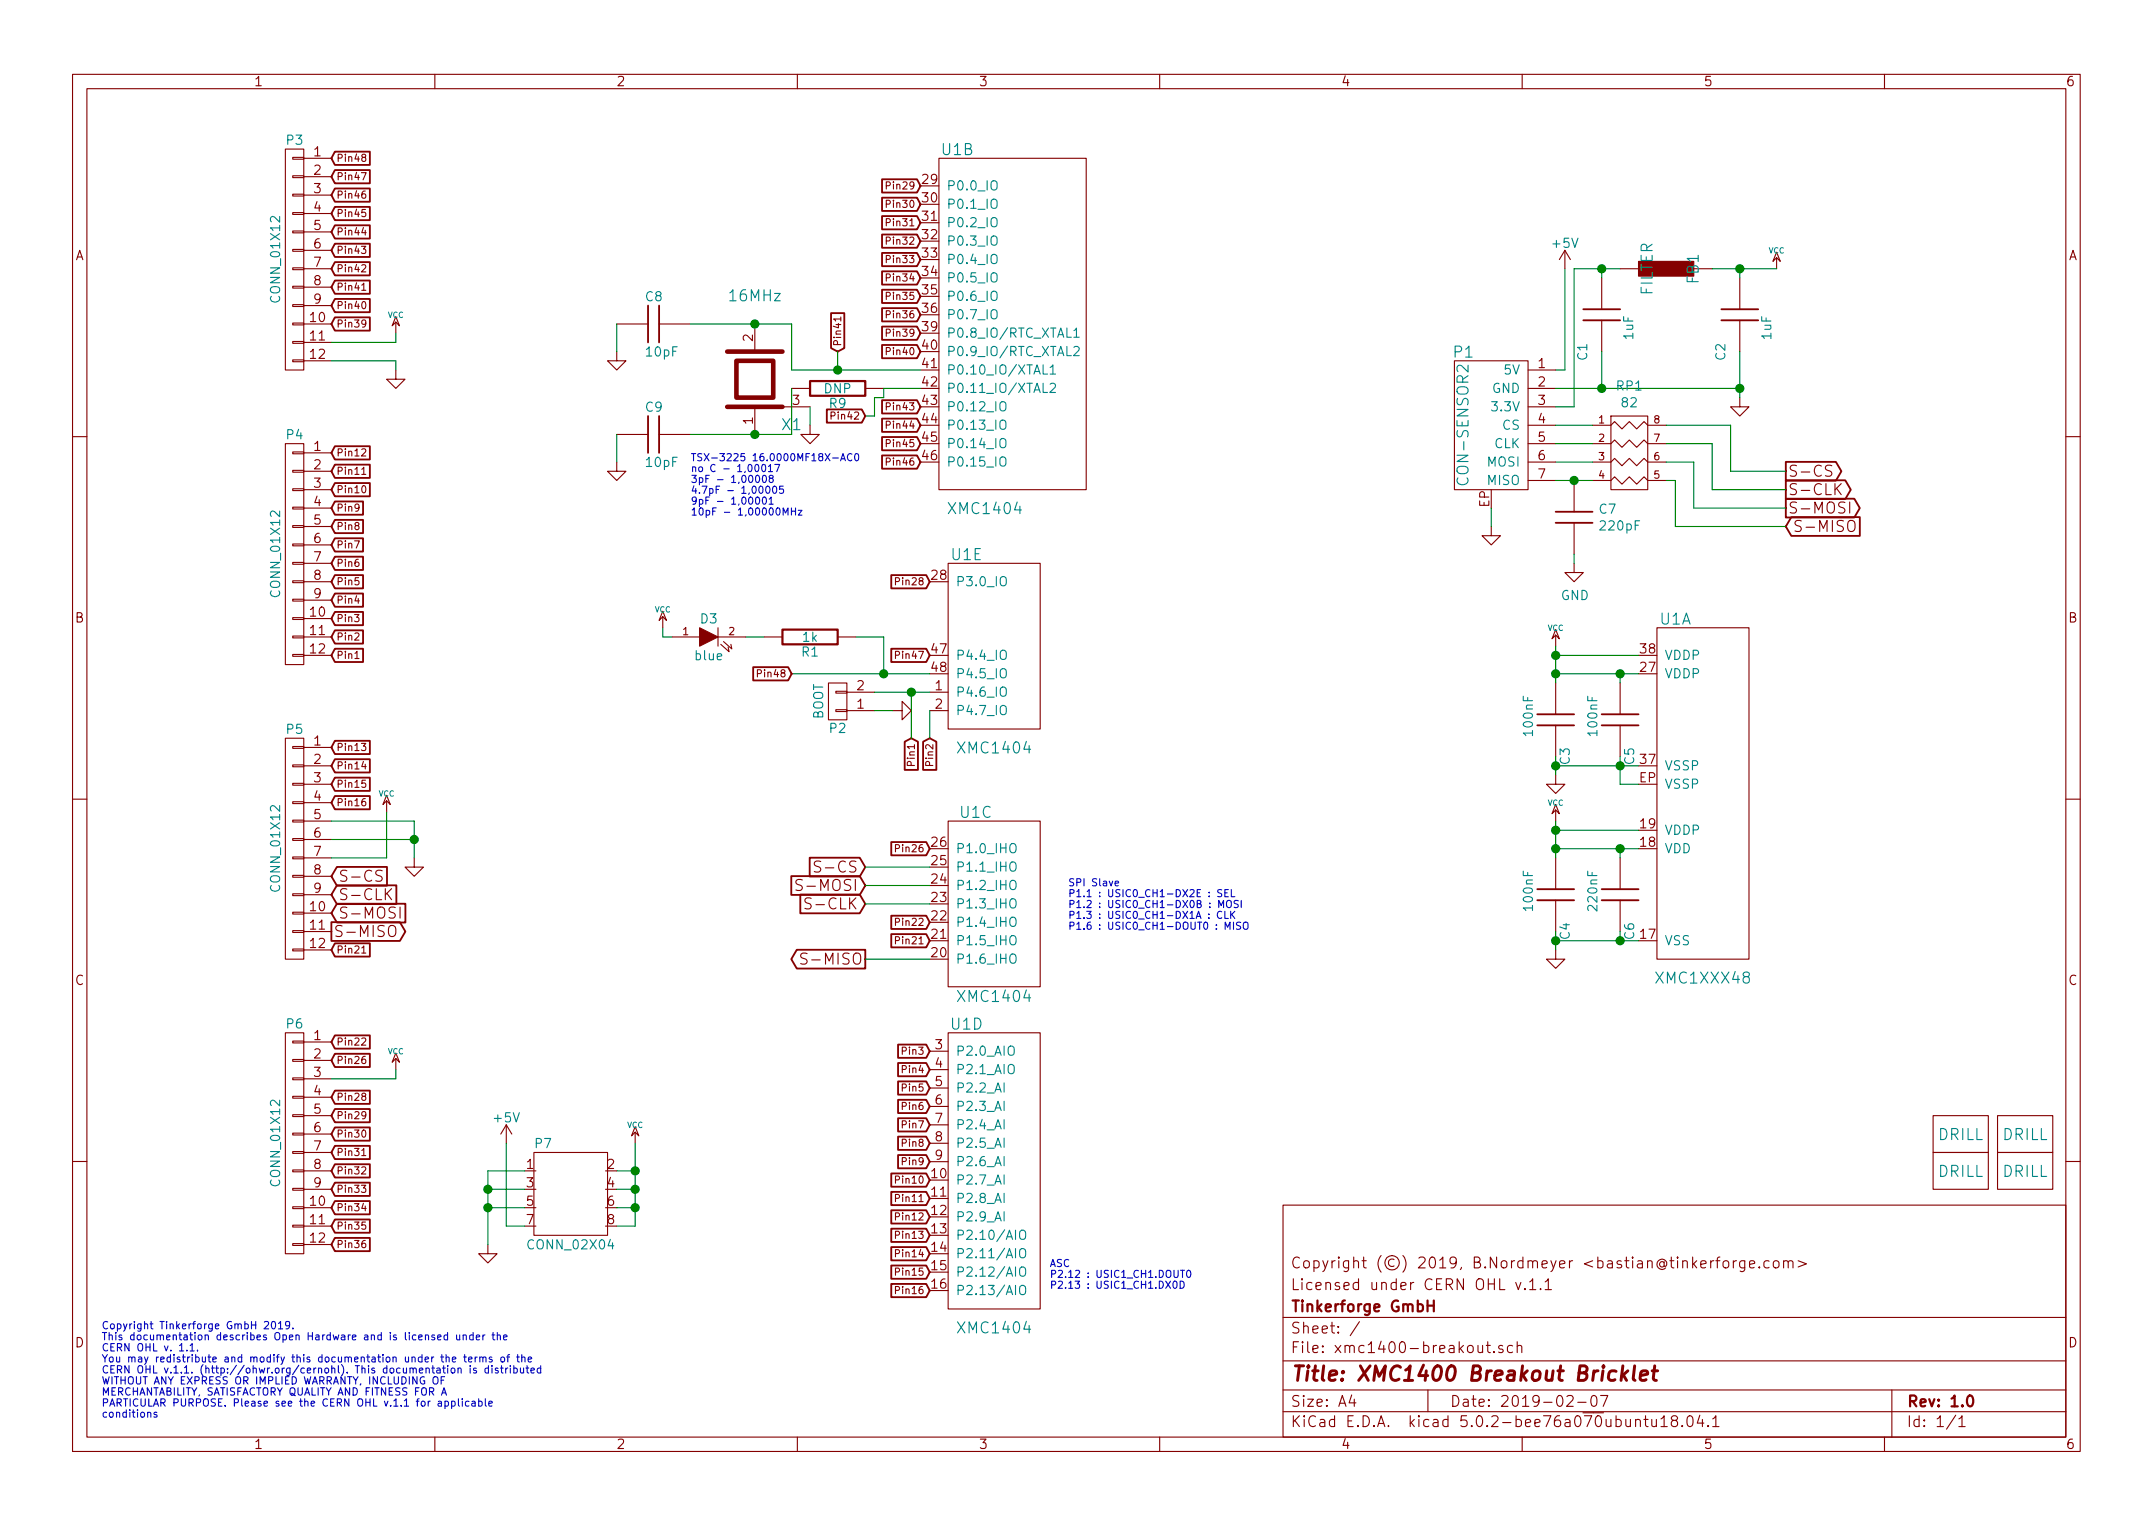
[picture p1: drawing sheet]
EESchema Schematic File Version 4
LIBS:tinkerforge
LIBS:power
LIBS:74xx
LIBS:xmc1400-breakout-cache
EELAYER 26 0
EELAYER END
$Descr A4 11693 8268
encoding utf-8
Sheet 1 1
Title "XMC1400 Breakout Bricklet"
Date "2019-02-07"
Rev "1.0"
Comp "Tinkerforge GmbH"
Comment1 "Licensed under CERN OHL v.1.1"
Comment2 "Copyright (©) 2019, B.Nordmeyer <bastian@tinkerforge.com>"
Comment3 ""
Comment4 ""
$EndDescr
Text Notes 550  7700 0    40   ~ 0
Copyright Tinkerforge GmbH 2019.\nThis documentation describes Open Hardware and is licensed under the\nCERN OHL v. 1.1.\nYou may redistribute and modify this documentation under the terms of the\nCERN OHL v.1.1. (http://ohwr.org/cernohl). This documentation is distributed\nWITHOUT ANY EXPRESS OR IMPLIED WARRANTY, INCLUDING OF\nMERCHANTABILITY, SATISFACTORY QUALITY AND FITNESS FOR A\nPARTICULAR PURPOSE. Please see the CERN OHL v.1.1 for applicable\nconditions\n
$Comp
L tinkerforge:DRILL U2
U 1 1
P 10650 6150
F 0 "U2" H 10700 6200 60  0001 C CNN
F 1 "DRILL" H 10650 6150 60  0000 C CNN
F 2 "DRILL_NP" H 10650 6150 60  0001 C CNN
F 3 "" H 10650 6150 60  0001 C CNN
	1    10650 6150
	1    0    0    -1  
$EndComp
$Comp
L tinkerforge:DRILL U3
U 1 1
P 10650 6350
F 0 "U3" H 10700 6400 60  0001 C CNN
F 1 "DRILL" H 10650 6350 60  0000 C CNN
F 2 "DRILL_NP" H 10650 6350 60  0001 C CNN
F 3 "" H 10650 6350 60  0001 C CNN
	1    10650 6350
	1    0    0    -1  
$EndComp
$Comp
L tinkerforge:DRILL U5
U 1 1
P 11000 6350
F 0 "U5" H 11050 6400 60  0001 C CNN
F 1 "DRILL" H 11000 6350 60  0000 C CNN
F 2 "DRILL_NP" H 11000 6350 60  0001 C CNN
F 3 "" H 11000 6350 60  0001 C CNN
	1    11000 6350
	1    0    0    -1  
$EndComp
$Comp
L tinkerforge:DRILL U4
U 1 1
P 11000 6150
F 0 "U4" H 11050 6200 60  0001 C CNN
F 1 "DRILL" H 11000 6150 60  0000 C CNN
F 2 "DRILL_NP" H 11000 6150 60  0001 C CNN
F 3 "" H 11000 6150 60  0001 C CNN
	1    11000 6150
	1    0    0    -1  
$EndComp
$Comp
L tinkerforge:VCC #PWR01
U 1 1
P 9650 1450
F 0 "#PWR01" H 9650 1550 30  0001 C CNN
F 1 "VCC" H 9650 1550 30  0000 C CNN
F 2 "" H 9650 1450 60  0001 C CNN
F 3 "" H 9650 1450 60  0001 C CNN
	1    9650 1450
	1    0    0    -1  
$EndComp
$Comp
L tinkerforge:GND #PWR02
U 1 1
P 8100 2850
F 0 "#PWR02" H 8100 2850 30  0001 C CNN
F 1 "GND" H 8100 2780 30  0001 C CNN
F 2 "" H 8100 2850 60  0001 C CNN
F 3 "" H 8100 2850 60  0001 C CNN
	1    8100 2850
	1    0    0    -1  
$EndComp
$Comp
L tinkerforge:CON-SENSOR2 P1
U 1 1
P 8100 2300
F 0 "P1" H 8250 2700 60  0000 C CNN
F 1 "CON-SENSOR2" V 8250 2300 60  0000 C CNN
F 2 "CON-SENSOR2" H 8100 2300 60  0001 C CNN
F 3 "" H 8100 2300 60  0001 C CNN
	1    8100 2300
	-1   0    0    -1  
$EndComp
$Comp
L tinkerforge:INDUCT FB1
U 1 1
P 9050 1450
F 0 "FB1" H 9050 1600 60  0000 C CNN
F 1 "FILTER" H 9050 1350 60  0000 C CNN
F 2 "C0603F" H 9050 1450 60  0001 C CNN
F 3 "" H 9050 1450 60  0000 C CNN
	1    9050 1450
	0    1    1    0   
$EndComp
$Comp
L tinkerforge:C C1
U 1 1
P 8700 1700
F 0 "C1" V 8800 1850 50  0000 L CNN
F 1 "1uF" V 8550 1700 50  0000 L CNN
F 2 "C0603F" H 8700 1700 60  0001 C CNN
F 3 "" H 8700 1700 60  0001 C CNN
	1    8700 1700
	-1   0    0    1   
$EndComp
$Comp
L tinkerforge:C C2
U 1 1
P 9450 1700
F 0 "C2" V 9550 1850 50  0000 L CNN
F 1 "1uF" V 9300 1700 50  0000 L CNN
F 2 "C0603F" H 9450 1700 60  0001 C CNN
F 3 "" H 9450 1700 60  0001 C CNN
	1    9450 1700
	-1   0    0    1   
$EndComp
$Comp
L tinkerforge:GND #PWR03
U 1 1
P 9450 2150
F 0 "#PWR03" H 9450 2150 30  0001 C CNN
F 1 "GND" H 9450 2080 30  0001 C CNN
F 2 "" H 9450 2150 60  0001 C CNN
F 3 "" H 9450 2150 60  0001 C CNN
	1    9450 2150
	1    0    0    -1  
$EndComp
$Comp
L tinkerforge:XMC1XXX48 U1
U 2 1
P 5350 1750
F 0 "U1" H 5200 2700 60  0000 C CNN
F 1 "XMC1404" H 5350 750 60  0000 C CNN
F 2 "kicad-libraries:QFN48-EP2" H 5500 2500 60  0001 C CNN
F 3 "" H 5500 2500 60  0000 C CNN
	2    5350 1750
	1    0    0    -1  
$EndComp
$Comp
L tinkerforge:XMC1XXX48 U1
U 1 1
P 9250 4300
F 0 "U1" H 9100 5250 60  0000 C CNN
F 1 "XMC1XXX48" H 9250 3300 60  0000 C CNN
F 2 "kicad-libraries:QFN48-EP2" H 9400 5050 60  0001 C CNN
F 3 "" H 9400 5050 60  0000 C CNN
	1    9250 4300
	1    0    0    -1  
$EndComp
$Comp
L tinkerforge:XMC1XXX48 U1
U 4 1
P 5400 6200
F 0 "U1" H 5250 6850 60  0000 C CNN
F 1 "XMC1404" H 5400 5200 60  0000 C CNN
F 2 "kicad-libraries:QFN48-EP2" H 5550 6950 60  0001 C CNN
F 3 "" H 5550 6950 60  0000 C CNN
	4    5400 6200
	1    0    0    -1  
$EndComp
$Comp
L tinkerforge:XMC1XXX48 U1
U 3 1
P 5400 4900
F 0 "U1" H 5300 5400 60  0000 C CNN
F 1 "XMC1404" H 5400 4400 60  0000 C CNN
F 2 "kicad-libraries:QFN48-EP2" H 5550 5650 60  0001 C CNN
F 3 "" H 5550 5650 60  0000 C CNN
	3    5400 4900
	1    0    0    -1  
$EndComp
$Comp
L tinkerforge:XMC1XXX48 U1
U 5 1
P 5400 3450
F 0 "U1" H 5250 3900 60  0000 C CNN
F 1 "XMC1404" H 5400 2850 60  0000 C CNN
F 2 "kicad-libraries:QFN48-EP2" H 5550 4200 60  0001 C CNN
F 3 "" H 5550 4200 60  0000 C CNN
	5    5400 3450
	1    0    0    -1  
$EndComp
$Comp
L tinkerforge:C C3
U 1 1
P 8450 3900
F 0 "C3" V 8500 3650 50  0000 L CNN
F 1 "100nF" V 8300 3800 50  0000 L CNN
F 2 "C0603F" H 8450 3900 60  0001 C CNN
F 3 "" H 8450 3900 60  0001 C CNN
	1    8450 3900
	1    0    0    -1  
$EndComp
$Comp
L tinkerforge:C C5
U 1 1
P 8800 3900
F 0 "C5" V 8850 3650 50  0000 L CNN
F 1 "100nF" V 8650 3800 50  0000 L CNN
F 2 "C0603F" H 8800 3900 60  0001 C CNN
F 3 "" H 8800 3900 60  0001 C CNN
	1    8800 3900
	1    0    0    -1  
$EndComp
$Comp
L tinkerforge:C C6
U 1 1
P 8800 4850
F 0 "C6" V 8850 4600 50  0000 L CNN
F 1 "220nF" V 8650 4750 50  0000 L CNN
F 2 "C0603F" H 8800 4850 60  0001 C CNN
F 3 "" H 8800 4850 60  0001 C CNN
	1    8800 4850
	1    0    0    -1  
$EndComp
$Comp
L tinkerforge:C C4
U 1 1
P 8450 4850
F 0 "C4" V 8500 4600 50  0000 L CNN
F 1 "100nF" V 8300 4750 50  0000 L CNN
F 2 "C0603F" H 8450 4850 60  0001 C CNN
F 3 "" H 8450 4850 60  0001 C CNN
	1    8450 4850
	1    0    0    -1  
$EndComp
$Comp
L tinkerforge:VCC #PWR04
U 1 1
P 8450 3500
F 0 "#PWR04" H 8450 3600 30  0001 C CNN
F 1 "VCC" H 8450 3600 30  0000 C CNN
F 2 "" H 8450 3500 60  0001 C CNN
F 3 "" H 8450 3500 60  0001 C CNN
	1    8450 3500
	1    0    0    -1  
$EndComp
$Comp
L tinkerforge:VCC #PWR05
U 1 1
P 8450 4450
F 0 "#PWR05" H 8450 4550 30  0001 C CNN
F 1 "VCC" H 8450 4550 30  0000 C CNN
F 2 "" H 8450 4450 60  0001 C CNN
F 3 "" H 8450 4450 60  0001 C CNN
	1    8450 4450
	1    0    0    -1  
$EndComp
$Comp
L tinkerforge:GND #PWR06
U 1 1
P 8450 4200
F 0 "#PWR06" H 8450 4200 30  0001 C CNN
F 1 "GND" H 8450 4130 30  0001 C CNN
F 2 "" H 8450 4200 60  0001 C CNN
F 3 "" H 8450 4200 60  0001 C CNN
	1    8450 4200
	1    0    0    -1  
$EndComp
$Comp
L tinkerforge:GND #PWR07
U 1 1
P 8450 5150
F 0 "#PWR07" H 8450 5150 30  0001 C CNN
F 1 "GND" H 8450 5080 30  0001 C CNN
F 2 "" H 8450 5150 60  0001 C CNN
F 3 "" H 8450 5150 60  0001 C CNN
	1    8450 5150
	1    0    0    -1  
$EndComp
Text GLabel 9700 2550 2    60   Output ~ 0
S-CS
Text GLabel 9700 2650 2    60   Output ~ 0
S-CLK
Text GLabel 9700 2750 2    60   Output ~ 0
S-MOSI
Text GLabel 9700 2850 2    60   Input ~ 0
S-MISO
Text GLabel 4700 4700 0    60   Input ~ 0
S-CS
Text GLabel 4700 4900 0    60   Input ~ 0
S-CLK
Text GLabel 4700 4800 0    60   Input ~ 0
S-MOSI
Text GLabel 4700 5200 0    60   Output ~ 0
S-MISO
$Comp
L tinkerforge:LED D3
U 1 1
P 3850 3450
F 0 "D3" H 3850 3550 50  0000 C CNN
F 1 "blue" H 3850 3350 50  0000 C CNN
F 2 "D0603E" H 3850 3450 50  0001 C CNN
F 3 "" H 3850 3450 50  0000 C CNN
	1    3850 3450
	1    0    0    -1  
$EndComp
$Comp
L tinkerforge:CONN_01X02 P2
U 1 1
P 4550 3800
F 0 "P2" H 4550 3950 50  0000 C CNN
F 1 "BOOT" V 4650 3800 50  0000 C CNN
F 2 "kicad-libraries:SolderJumper" H 4550 3700 50  0001 C CNN
F 3 "" H 4550 3700 50  0000 C CNN
	1    4550 3800
	-1   0    0    1   
$EndComp
$Comp
L tinkerforge:VCC #PWR08
U 1 1
P 3600 3400
F 0 "#PWR08" H 3600 3500 30  0001 C CNN
F 1 "VCC" H 3600 3500 30  0000 C CNN
F 2 "" H 3600 3400 60  0001 C CNN
F 3 "" H 3600 3400 60  0001 C CNN
	1    3600 3400
	1    0    0    -1  
$EndComp
Text Notes 5800 5050 0    39   ~ 0
SPI Slave\nP1.1 : USIC0_CH1-DX2E : SEL\nP1.2 : USIC0_CH1-DX0B : MOSI\nP1.3 : USIC0_CH1-DX1A : CLK\nP1.6 : USIC0_CH1-DOUT0 : MISO
Text Notes 5700 7000 0    39   ~ 0
ASC\nP2.12 : USIC1_CH1.DOUT0\nP2.13 : USIC1_CH1.DX0D
$Comp
L tinkerforge:C C8
U 1 1
P 3550 1750
F 0 "C8" V 3400 1700 50  0000 L CNN
F 1 "10pF" V 3700 1700 50  0000 L CNN
F 2 "C0603F" H 3550 1750 60  0001 C CNN
F 3 "" H 3550 1750 60  0001 C CNN
	1    3550 1750
	0    1    1    0   
$EndComp
$Comp
L tinkerforge:C C9
U 1 1
P 3550 2350
F 0 "C9" V 3400 2300 50  0000 L CNN
F 1 "10pF" V 3700 2300 50  0000 L CNN
F 2 "C0603F" H 3550 2350 60  0001 C CNN
F 3 "" H 3550 2350 60  0001 C CNN
	1    3550 2350
	0    1    1    0   
$EndComp
$Comp
L tinkerforge:GND #PWR09
U 1 1
P 3350 2500
F 0 "#PWR09" H 3350 2500 30  0001 C CNN
F 1 "GND" H 3350 2430 30  0001 C CNN
F 2 "" H 3350 2500 60  0001 C CNN
F 3 "" H 3350 2500 60  0001 C CNN
	1    3350 2500
	1    0    0    -1  
$EndComp
$Comp
L tinkerforge:R R9
U 1 1
P 4550 2100
F 0 "R9" V 4630 2100 50  0000 C CNN
F 1 "DNP" V 4550 2100 50  0000 C CNN
F 2 "R0402E" H 4550 2100 60  0001 C CNN
F 3 "" H 4550 2100 60  0000 C CNN
	1    4550 2100
	0    1    1    0   
$EndComp
$Comp
L tinkerforge:CRYSTAL_3225 X1
U 1 1
P 4100 2050
F 0 "X1" V 3850 1850 60  0000 C CNN
F 1 "16MHz" V 4550 2050 60  0000 C CNN
F 2 "kicad-libraries:CRYSTAL_3225" H 4100 2050 60  0001 C CNN
F 3 "" H 4100 2050 60  0000 C CNN
	1    4100 2050
	0    -1   -1   0   
$EndComp
$Comp
L tinkerforge:GND #PWR010
U 1 1
P 3350 1900
F 0 "#PWR010" H 3350 1900 30  0001 C CNN
F 1 "GND" H 3350 1830 30  0001 C CNN
F 2 "" H 3350 1900 60  0001 C CNN
F 3 "" H 3350 1900 60  0001 C CNN
	1    3350 1900
	1    0    0    -1  
$EndComp
$Comp
L tinkerforge:GND #PWR011
U 1 1
P 4400 2300
F 0 "#PWR011" H 4400 2300 30  0001 C CNN
F 1 "GND" H 4400 2230 30  0001 C CNN
F 2 "" H 4400 2300 60  0001 C CNN
F 3 "" H 4400 2300 60  0001 C CNN
	1    4400 2300
	1    0    0    -1  
$EndComp
$Comp
L tinkerforge:GND #PWR012
U 1 1
P 4850 3850
F 0 "#PWR012" H 4850 3850 30  0001 C CNN
F 1 "GND" H 4850 3780 30  0001 C CNN
F 2 "" H 4850 3850 60  0001 C CNN
F 3 "" H 4850 3850 60  0001 C CNN
	1    4850 3850
	0    -1   -1   0   
$EndComp
Text Notes 3750 2800 0    39   ~ 0
TSX-3225 16.0000MF18X-AC0\nno C - 1,00017\n3pF - 1,00008\n4.7pF - 1,00005\n9pF - 1,00001\n10pF - 1,00000MHz
$Comp
L tinkerforge:CONN_01X12 P5
U 1 1
P 1600 4600
F 0 "P5" H 1600 5250 50  0000 C CNN
F 1 "CONN_01X12" V 1700 4600 50  0000 C CNN
F 2 "kicad-libraries:pin_array_12" H 1600 4600 50  0001 C CNN
F 3 "" H 1600 4600 50  0000 C CNN
	1    1600 4600
	-1   0    0    -1  
$EndComp
$Comp
L tinkerforge:CONN_01X12 P6
U 1 1
P 1600 6200
F 0 "P6" H 1600 6850 50  0000 C CNN
F 1 "CONN_01X12" V 1700 6200 50  0000 C CNN
F 2 "kicad-libraries:pin_array_12" H 1600 6200 50  0001 C CNN
F 3 "" H 1600 6200 50  0000 C CNN
	1    1600 6200
	-1   0    0    -1  
$EndComp
$Comp
L tinkerforge:CONN_01X12 P3
U 1 1
P 1600 1400
F 0 "P3" H 1600 2050 50  0000 C CNN
F 1 "CONN_01X12" V 1700 1400 50  0000 C CNN
F 2 "kicad-libraries:pin_array_12" H 1600 1400 50  0001 C CNN
F 3 "" H 1600 1400 50  0000 C CNN
	1    1600 1400
	-1   0    0    -1  
$EndComp
$Comp
L tinkerforge:CONN_01X12 P4
U 1 1
P 1600 3000
F 0 "P4" H 1600 3650 50  0000 C CNN
F 1 "CONN_01X12" V 1700 3000 50  0000 C CNN
F 2 "kicad-libraries:pin_array_12" H 1600 3000 50  0001 C CNN
F 3 "" H 1600 3000 50  0000 C CNN
	1    1600 3000
	-1   0    0    -1  
$EndComp
$Comp
L tinkerforge:R R1
U 1 1
P 4400 3450
F 0 "R1" V 4480 3450 50  0000 C CNN
F 1 "1k" V 4400 3450 50  0000 C CNN
F 2 "R0603F" H 4400 3450 60  0001 C CNN
F 3 "" H 4400 3450 60  0000 C CNN
	1    4400 3450
	0    1    1    0   
$EndComp
Text GLabel 5050 6700 0    39   Input ~ 0
Pin13
Text GLabel 1800 4050 2    39   Input ~ 0
Pin13
Text GLabel 5050 6800 0    39   Input ~ 0
Pin14
Text GLabel 1800 4150 2    39   Input ~ 0
Pin14
Text GLabel 5050 6900 0    39   Input ~ 0
Pin15
Text GLabel 1800 4250 2    39   Input ~ 0
Pin15
Text GLabel 5050 7000 0    39   Input ~ 0
Pin16
Text GLabel 1800 4350 2    39   Input ~ 0
Pin16
$Comp
L tinkerforge:GND #PWR013
U 1 1
P 2250 4650
F 0 "#PWR013" H 2250 4650 30  0001 C CNN
F 1 "GND" H 2250 4580 30  0001 C CNN
F 2 "" H 2250 4650 60  0001 C CNN
F 3 "" H 2250 4650 60  0001 C CNN
	1    2250 4650
	1    0    0    -1  
$EndComp
$Comp
L tinkerforge:VCC #PWR014
U 1 1
P 2100 4400
F 0 "#PWR014" H 2100 4500 30  0001 C CNN
F 1 "VCC" H 2100 4500 30  0000 C CNN
F 2 "" H 2100 4400 60  0001 C CNN
F 3 "" H 2100 4400 60  0001 C CNN
	1    2100 4400
	1    0    0    -1  
$EndComp
Wire Wire Line
	8100 2850 8100 2750
Wire Wire Line
	9450 2100 8700 2100
Wire Wire Line
	8550 1450 8700 1450
Wire Wire Line
	8550 2200 8550 1450
Wire Wire Line
	9450 1900 9450 2100
Wire Wire Line
	8700 1450 8700 1500
Wire Wire Line
	9450 1500 9450 1450
Connection ~ 9450 1450
Wire Wire Line
	8700 2100 8700 1900
Connection ~ 8700 2100
Wire Wire Line
	8900 4150 8800 4150
Wire Wire Line
	8450 4100 8450 4150
Wire Wire Line
	8900 3550 8450 3550
Wire Wire Line
	8450 3500 8450 3550
Wire Wire Line
	8800 4100 8800 4150
Connection ~ 8800 4150
Wire Wire Line
	8450 3650 8800 3650
Wire Wire Line
	8800 3650 8800 3700
Connection ~ 8450 3650
Connection ~ 8800 3650
Wire Wire Line
	8800 4250 8900 4250
Wire Wire Line
	8450 5100 8800 5100
Wire Wire Line
	8800 5100 8800 5050
Wire Wire Line
	8450 4600 8800 4600
Wire Wire Line
	8800 4600 8800 4650
Wire Wire Line
	8450 5050 8450 5100
Connection ~ 8800 5100
Wire Wire Line
	8900 4500 8450 4500
Wire Wire Line
	8450 4450 8450 4500
Connection ~ 8450 4600
Connection ~ 8800 4600
Connection ~ 8450 5100
Connection ~ 8450 4150
Connection ~ 8450 4500
Connection ~ 8450 3550
Connection ~ 9450 2100
Wire Wire Line
	9400 2550 9700 2550
Wire Wire Line
	4300 2350 4300 2100
Wire Wire Line
	4300 2000 4550 2000
Wire Wire Line
	4300 1750 4300 2000
Wire Wire Line
	5000 2100 4800 2100
Wire Wire Line
	3750 1750 4100 1750
Wire Wire Line
	3750 2350 4100 2350
Connection ~ 4100 2350
Connection ~ 4100 1750
Wire Wire Line
	3350 2500 3350 2350
Wire Wire Line
	3350 1900 3350 1750
Wire Wire Line
	4400 2300 4400 2200
Wire Wire Line
	4700 4700 5050 4700
Wire Wire Line
	4700 4800 5050 4800
Wire Wire Line
	4700 4900 5050 4900
Wire Wire Line
	4700 5200 5050 5200
Wire Wire Line
	4800 3450 4800 3650
Wire Wire Line
	4300 3650 4800 3650
Wire Wire Line
	4750 3850 4850 3850
Wire Wire Line
	5050 3750 4950 3750
Wire Wire Line
	8450 2200 8550 2200
Wire Wire Line
	4800 3450 4650 3450
Wire Wire Line
	4150 3450 4050 3450
Wire Wire Line
	3650 3450 3600 3450
Wire Wire Line
	3600 3450 3600 3400
Wire Wire Line
	1800 4450 2250 4450
Wire Wire Line
	2250 4450 2250 4550
Wire Wire Line
	1800 4550 2250 4550
Wire Wire Line
	2100 4650 1800 4650
Text GLabel 1800 5050 2    60   Output ~ 0
S-MISO
Text GLabel 1800 4750 2    60   Input ~ 0
S-CS
Text GLabel 1800 4850 2    60   Input ~ 0
S-CLK
Text GLabel 1800 4950 2    60   Input ~ 0
S-MOSI
Text GLabel 5050 5100 0    39   Input ~ 0
Pin21
Text GLabel 1800 5150 2    39   Input ~ 0
Pin21
Text GLabel 5050 5000 0    39   Input ~ 0
Pin22
Text GLabel 1800 5650 2    39   Input ~ 0
Pin22
Text GLabel 4950 4000 3    39   Input ~ 0
Pin1
Text GLabel 5050 4000 3    39   Input ~ 0
Pin2
Wire Wire Line
	5050 4000 5050 3850
Wire Wire Line
	4950 4000 4950 3750
Connection ~ 4950 3750
Text GLabel 1800 3550 2    39   Input ~ 0
Pin1
Text GLabel 1800 3450 2    39   Input ~ 0
Pin2
Text GLabel 1800 3350 2    39   Input ~ 0
Pin3
Text GLabel 1800 3250 2    39   Input ~ 0
Pin4
Text GLabel 1800 3150 2    39   Input ~ 0
Pin5
Text GLabel 1800 3050 2    39   Input ~ 0
Pin6
Text GLabel 1800 2950 2    39   Input ~ 0
Pin7
Text GLabel 1800 2850 2    39   Input ~ 0
Pin8
Text GLabel 1800 2750 2    39   Input ~ 0
Pin9
Text GLabel 1800 2650 2    39   Input ~ 0
Pin10
Text GLabel 1800 2550 2    39   Input ~ 0
Pin11
Text GLabel 1800 2450 2    39   Input ~ 0
Pin12
Text GLabel 5050 6600 0    39   Input ~ 0
Pin12
Text GLabel 5050 6500 0    39   Input ~ 0
Pin11
Text GLabel 5050 6400 0    39   Input ~ 0
Pin10
Text GLabel 5050 6300 0    39   Input ~ 0
Pin9
Text GLabel 5050 6200 0    39   Input ~ 0
Pin8
Text GLabel 5050 6100 0    39   Input ~ 0
Pin7
Text GLabel 5050 6000 0    39   Input ~ 0
Pin6
Text GLabel 5050 5900 0    39   Input ~ 0
Pin5
Text GLabel 5050 5800 0    39   Input ~ 0
Pin4
Text GLabel 5050 5700 0    39   Input ~ 0
Pin3
Text GLabel 4300 3650 0    39   Input ~ 0
Pin48
Connection ~ 4800 3650
Text GLabel 5050 3550 0    39   Input ~ 0
Pin47
Text GLabel 5000 2500 0    39   Input ~ 0
Pin46
Text GLabel 5000 2400 0    39   Input ~ 0
Pin45
Text GLabel 5000 2300 0    39   Input ~ 0
Pin44
Text GLabel 5000 2200 0    39   Input ~ 0
Pin43
Text GLabel 5000 1900 0    39   Input ~ 0
Pin40
Text GLabel 5000 1800 0    39   Input ~ 0
Pin39
Text GLabel 1800 850  2    39   Input ~ 0
Pin48
Text GLabel 1800 950  2    39   Input ~ 0
Pin47
Text GLabel 1800 1050 2    39   Input ~ 0
Pin46
Text GLabel 1800 1150 2    39   Input ~ 0
Pin45
Text GLabel 1800 1250 2    39   Input ~ 0
Pin44
Text GLabel 1800 1350 2    39   Input ~ 0
Pin43
Text GLabel 1800 1450 2    39   Input ~ 0
Pin42
Text GLabel 1800 1550 2    39   Input ~ 0
Pin41
Text GLabel 1800 1650 2    39   Input ~ 0
Pin40
Text GLabel 1800 1750 2    39   Input ~ 0
Pin39
Text GLabel 1800 6750 2    39   Input ~ 0
Pin36
Text GLabel 5000 1700 0    39   Input ~ 0
Pin36
Text GLabel 5000 1600 0    39   Input ~ 0
Pin35
Text GLabel 5000 1500 0    39   Input ~ 0
Pin34
Text GLabel 5000 1400 0    39   Input ~ 0
Pin33
Text GLabel 5000 1300 0    39   Input ~ 0
Pin32
Text GLabel 5000 1200 0    39   Input ~ 0
Pin31
Text GLabel 5000 1100 0    39   Input ~ 0
Pin30
Text GLabel 5000 1000 0    39   Input ~ 0
Pin29
Text GLabel 1800 6650 2    39   Input ~ 0
Pin35
Text GLabel 1800 6550 2    39   Input ~ 0
Pin34
Text GLabel 1800 6450 2    39   Input ~ 0
Pin33
Text GLabel 1800 6350 2    39   Input ~ 0
Pin32
Text GLabel 1800 6250 2    39   Input ~ 0
Pin31
Text GLabel 1800 6150 2    39   Input ~ 0
Pin30
Text GLabel 1800 6050 2    39   Input ~ 0
Pin29
Text GLabel 5050 3150 0    39   Input ~ 0
Pin28
Text GLabel 5050 4600 0    39   Input ~ 0
Pin26
Text GLabel 1800 5950 2    39   Input ~ 0
Pin28
Text GLabel 1800 5750 2    39   Input ~ 0
Pin26
Wire Wire Line
	1800 5850 2150 5850
$Comp
L tinkerforge:VCC #PWR015
U 1 1
P 2150 5800
F 0 "#PWR015" H 2150 5900 30  0001 C CNN
F 1 "VCC" H 2150 5900 30  0000 C CNN
F 2 "" H 2150 5800 60  0001 C CNN
F 3 "" H 2150 5800 60  0001 C CNN
	1    2150 5800
	1    0    0    -1  
$EndComp
Wire Wire Line
	2150 5850 2150 5800
$Comp
L tinkerforge:GND #PWR016
U 1 1
P 2150 2000
F 0 "#PWR016" H 2150 2000 30  0001 C CNN
F 1 "GND" H 2150 1930 30  0001 C CNN
F 2 "" H 2150 2000 60  0001 C CNN
F 3 "" H 2150 2000 60  0001 C CNN
	1    2150 2000
	1    0    0    -1  
$EndComp
$Comp
L tinkerforge:VCC #PWR017
U 1 1
P 2150 1800
F 0 "#PWR017" H 2150 1900 30  0001 C CNN
F 1 "VCC" H 2150 1900 30  0000 C CNN
F 2 "" H 2150 1800 60  0001 C CNN
F 3 "" H 2150 1800 60  0001 C CNN
	1    2150 1800
	1    0    0    -1  
$EndComp
Wire Wire Line
	1800 1950 2150 1950
Wire Wire Line
	2150 1950 2150 2000
Wire Wire Line
	1800 1850 2150 1850
Wire Wire Line
	2150 1850 2150 1800
Text GLabel 4550 1900 1    39   Input ~ 0
Pin41
Wire Wire Line
	4550 1900 4550 2000
Connection ~ 4550 2000
Wire Wire Line
	4800 2100 4800 2150
Wire Wire Line
	4800 2150 4750 2150
Wire Wire Line
	4750 2150 4750 2250
Wire Wire Line
	4750 2250 4700 2250
Text GLabel 4700 2250 0    39   Input ~ 0
Pin42
$Comp
L tinkerforge:CONN_02X04 P7
U 1 1
P 3100 6500
F 0 "P7" H 2950 6800 50  0000 C CNN
F 1 "CONN_02X04" H 3100 6250 50  0000 C CNN
F 2 "kicad-libraries:pin_array_4x2" H 3100 5300 50  0001 C CNN
F 3 "" H 3100 5300 50  0000 C CNN
	1    3100 6500
	1    0    0    -1  
$EndComp
$Comp
L tinkerforge:GND #PWR018
U 1 1
P 2650 6750
F 0 "#PWR018" H 2650 6750 30  0001 C CNN
F 1 "GND" H 2650 6680 30  0001 C CNN
F 2 "" H 2650 6750 60  0001 C CNN
F 3 "" H 2650 6750 60  0001 C CNN
	1    2650 6750
	1    0    0    -1  
$EndComp
Wire Wire Line
	2650 6750 2650 6550
Wire Wire Line
	2650 6350 2850 6350
$Comp
L tinkerforge:+5V #PWR019
U 1 1
P 8500 1450
F 0 "#PWR019" H 8500 1300 50  0001 C CNN
F 1 "+5V" H 8500 1590 50  0000 C CNN
F 2 "" H 8500 1450 50  0000 C CNN
F 3 "" H 8500 1450 50  0000 C CNN
	1    8500 1450
	1    0    0    -1  
$EndComp
Wire Wire Line
	8450 2000 8500 2000
Wire Wire Line
	8500 2000 8500 1450
$Comp
L tinkerforge:+5V #PWR020
U 1 1
P 2750 6200
F 0 "#PWR020" H 2750 6050 50  0001 C CNN
F 1 "+5V" H 2750 6340 50  0000 C CNN
F 2 "" H 2750 6200 50  0000 C CNN
F 3 "" H 2750 6200 50  0000 C CNN
	1    2750 6200
	1    0    0    -1  
$EndComp
Wire Wire Line
	2750 6200 2750 6650
Wire Wire Line
	2750 6650 2850 6650
$Comp
L tinkerforge:VCC #PWR021
U 1 1
P 3450 6200
F 0 "#PWR021" H 3450 6300 30  0001 C CNN
F 1 "VCC" H 3450 6300 30  0000 C CNN
F 2 "" H 3450 6200 60  0001 C CNN
F 3 "" H 3450 6200 60  0001 C CNN
	1    3450 6200
	1    0    0    -1  
$EndComp
Wire Wire Line
	3350 6350 3450 6350
Wire Wire Line
	3450 6200 3450 6350
Wire Wire Line
	3450 6450 3350 6450
Connection ~ 3450 6350
Wire Wire Line
	3450 6550 3350 6550
Connection ~ 3450 6450
Wire Wire Line
	3450 6650 3350 6650
Connection ~ 3450 6550
Wire Wire Line
	2850 6450 2650 6450
Connection ~ 2650 6450
Wire Wire Line
	2850 6550 2650 6550
Connection ~ 2650 6550
Connection ~ 2250 4550
Wire Wire Line
	2100 4650 2100 4400
Wire Wire Line
	9450 1450 9650 1450
Wire Wire Line
	8700 2100 8450 2100
Wire Wire Line
	8800 4150 8450 4150
Wire Wire Line
	8800 4150 8800 4250
Wire Wire Line
	8450 3650 8450 3700
Wire Wire Line
	8800 3650 8900 3650
Wire Wire Line
	8800 5100 8900 5100
Wire Wire Line
	8450 4600 8450 4650
Wire Wire Line
	8800 4600 8900 4600
Wire Wire Line
	8450 5100 8450 5150
Wire Wire Line
	8450 4150 8450 4200
Wire Wire Line
	8450 4500 8450 4600
Wire Wire Line
	8450 3550 8450 3650
Wire Wire Line
	9450 2100 9450 2150
Wire Wire Line
	4100 2350 4300 2350
Wire Wire Line
	4100 1750 4300 1750
Wire Wire Line
	4950 3750 4750 3750
Wire Wire Line
	4800 3650 5050 3650
Wire Wire Line
	4550 2000 5000 2000
Wire Wire Line
	3450 6350 3450 6450
Wire Wire Line
	3450 6450 3450 6550
Wire Wire Line
	3450 6550 3450 6650
Wire Wire Line
	2650 6450 2650 6350
Wire Wire Line
	2650 6550 2650 6450
Wire Wire Line
	2250 4550 2250 4650
Wire Wire Line
	8700 1450 8800 1450
Connection ~ 8700 1450
Wire Wire Line
	9300 1450 9450 1450
$Comp
L tinkerforge:R_PACK4 RP1
U 1 1
P 8850 2650
F 0 "RP1" H 8850 3215 50  0000 C CNN
F 1 "82" H 8850 3124 50  0000 C CNN
F 2 "kicad-libraries:4X0402" H 8850 3123 50  0001 C CNN
F 3 "" H 8850 2650 50  0000 C CNN
	1    8850 2650
	1    0    0    -1  
$EndComp
$Comp
L tinkerforge:C C7
U 1 1
P 8550 2800
F 0 "C7" H 8680 2846 50  0000 L CNN
F 1 "220pF" H 8680 2755 50  0000 L CNN
F 2 "kicad-libraries:C0402F" H 8550 2800 60  0001 C CNN
F 3 "" H 8550 2800 60  0000 C CNN
	1    8550 2800
	1    0    0    -1  
$EndComp
$Comp
L tinkerforge:GND #PWR022
U 1 1
P 8550 3050
F 0 "#PWR022" H 8550 2800 50  0001 C CNN
F 1 "GND" H 8555 2877 50  0000 C CNN
F 2 "" H 8550 3050 50  0001 C CNN
F 3 "" H 8550 3050 50  0001 C CNN
	1    8550 3050
	1    0    0    -1  
$EndComp
Wire Wire Line
	8450 2600 8550 2600
Wire Wire Line
	8550 2600 8650 2600
Connection ~ 8550 2600
Wire Wire Line
	8550 3000 8550 3050
Wire Wire Line
	8450 2500 8650 2500
Wire Wire Line
	8650 2400 8450 2400
Wire Wire Line
	8450 2300 8650 2300
Wire Wire Line
	9050 2300 9400 2300
Wire Wire Line
	9400 2300 9400 2550
Wire Wire Line
	9050 2400 9300 2400
Wire Wire Line
	9300 2400 9300 2650
Wire Wire Line
	9300 2650 9700 2650
Wire Wire Line
	9050 2500 9200 2500
Wire Wire Line
	9200 2500 9200 2750
Wire Wire Line
	9200 2750 9700 2750
Wire Wire Line
	9050 2600 9100 2600
Wire Wire Line
	9100 2600 9100 2850
Wire Wire Line
	9100 2850 9700 2850
$EndSCHEMATC
